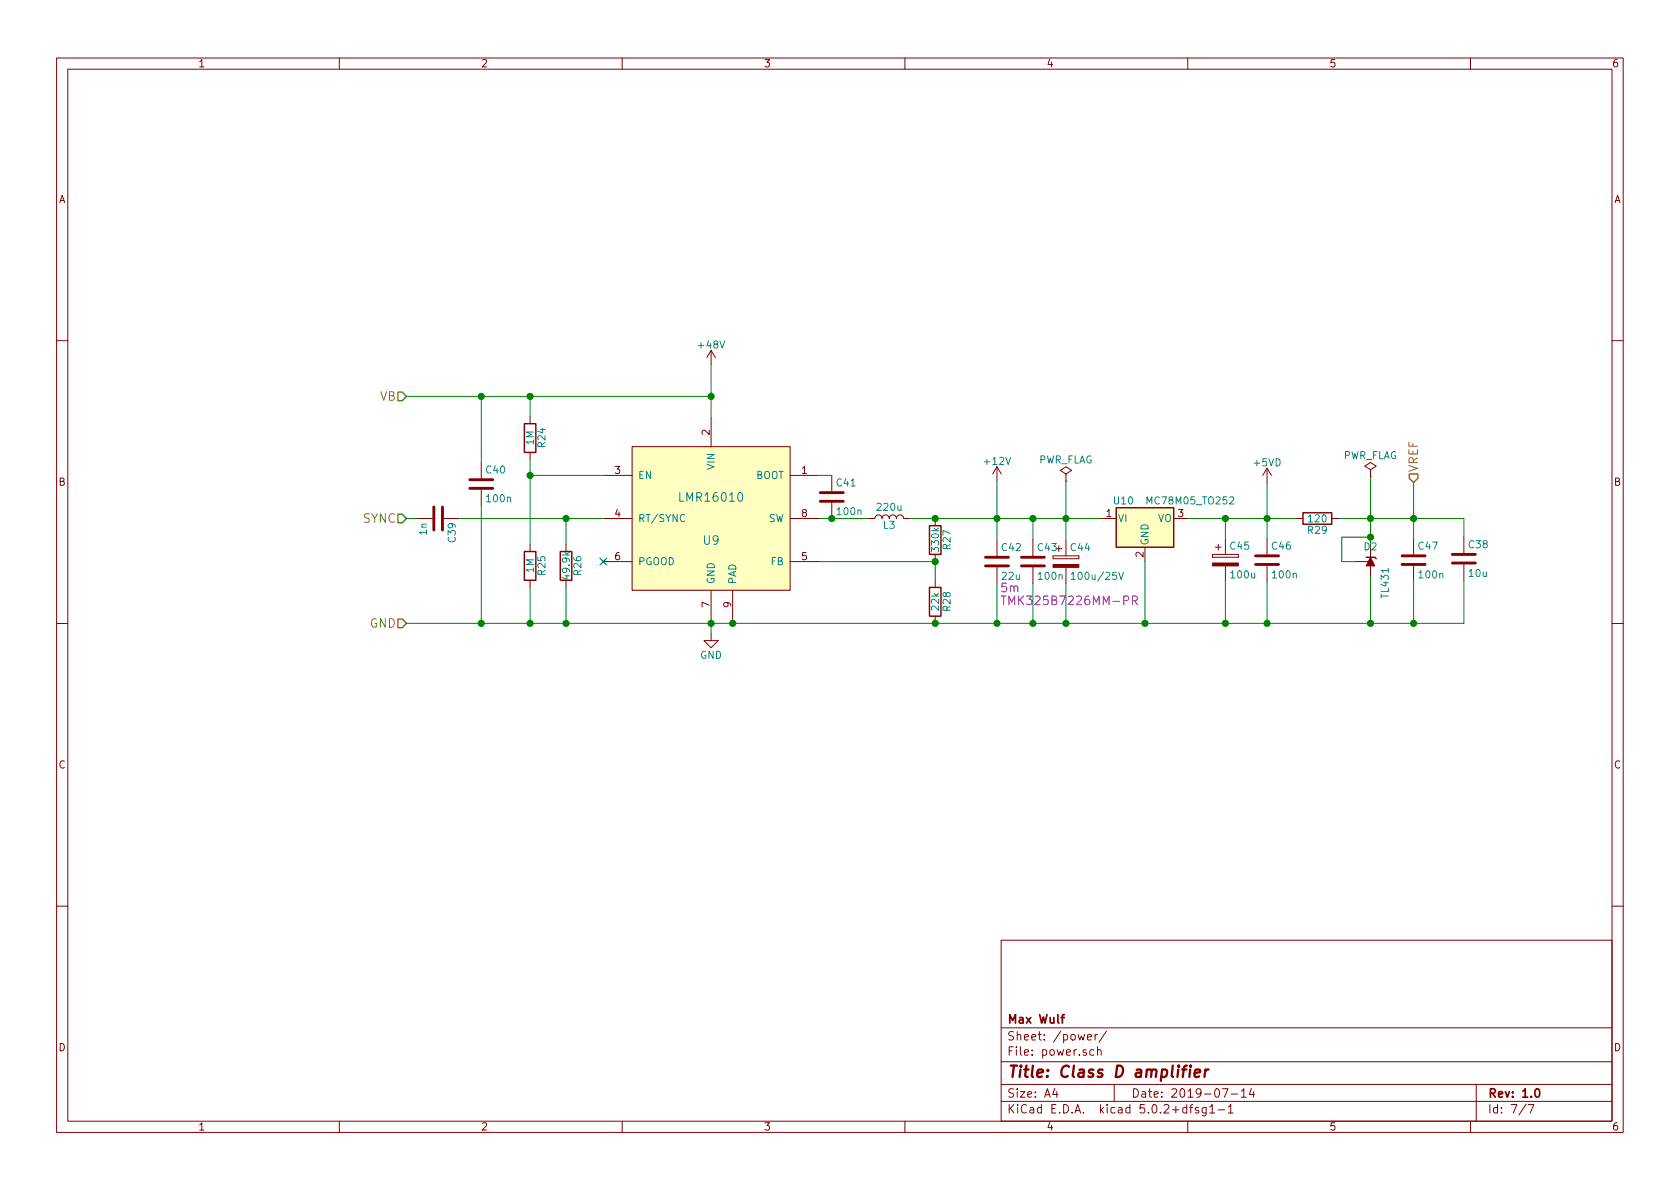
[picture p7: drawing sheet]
EESchema Schematic File Version 4
LIBS:classD-cache
EELAYER 26 0
EELAYER END
$Descr A4 11693 8268
encoding utf-8
Sheet 7 7
Title "Class D amplifier"
Date "2019-07-14"
Rev "1.0"
Comp "Max Wulf"
Comment1 ""
Comment2 ""
Comment3 ""
Comment4 ""
$EndDescr
$Comp
L lmr16010:LMR16010 U9
U 1 1
P 4950 3600
F 0 "U9" H 4950 3450 60  0000 C CNN
F 1 "LMR16010" H 4950 3750 60  0000 C CNN
F 2 "Package_SO:Texas_HTSOP-8-1EP_3.9x4.9mm_P1.27mm_EP2.95x4.9mm_Mask2.4x3.1mm_ThermalVias" H 4950 3600 60  0001 C CNN
F 3 "" H 4950 3600 60  0001 C CNN
	1    4950 3600
	1    0    0    -1  
$EndComp
$Comp
L classD-rescue:MC78M05_TO252-classD_0_6-rescue U10
U 1 1
P 7970 3600
F 0 "U10" H 7820 3725 50  0000 C CNN
F 1 "MC78M05_TO252" H 7970 3725 50  0000 L CNN
F 2 "Package_TO_SOT_SMD:TO-252-2" H 7970 3825 50  0001 C CIN
F 3 "" H 7970 3550 50  0001 C CNN
	1    7970 3600
	1    0    0    -1  
$EndComp
$Comp
L classD-rescue:C-classD_0_6-rescue C41
U 1 1
P 5790 3450
F 0 "C41" H 5815 3550 50  0000 L CNN
F 1 "100n" H 5815 3350 50  0000 L CNN
F 2 "Capacitor_SMD:C_0805_2012Metric_Pad1.15x1.40mm_HandSolder" H 5828 3300 50  0001 C CNN
F 3 "" H 5790 3450 50  0001 C CNN
	1    5790 3450
	1    0    0    -1  
$EndComp
$Comp
L classD-rescue:R-classD_0_6-rescue R28
U 1 1
P 6510 4180
F 0 "R28" V 6590 4180 50  0000 C CNN
F 1 "22k" V 6510 4180 50  0000 C CNN
F 2 "Resistor_SMD:R_0805_2012Metric_Pad1.15x1.40mm_HandSolder" V 6440 4180 50  0001 C CNN
F 3 "" H 6510 4180 50  0001 C CNN
	1    6510 4180
	1    0    0    -1  
$EndComp
$Comp
L classD-rescue:R-classD_0_6-rescue R27
U 1 1
P 6510 3750
F 0 "R27" V 6590 3750 50  0000 C CNN
F 1 "330k" V 6510 3750 50  0000 C CNN
F 2 "Resistor_SMD:R_0805_2012Metric_Pad1.15x1.40mm_HandSolder" V 6440 3750 50  0001 C CNN
F 3 "" H 6510 3750 50  0001 C CNN
	1    6510 3750
	1    0    0    -1  
$EndComp
$Comp
L classD-rescue:R-classD_0_6-rescue R24
U 1 1
P 3690 3040
F 0 "R24" V 3770 3040 50  0000 C CNN
F 1 "1M" V 3690 3040 50  0000 C CNN
F 2 "Resistor_SMD:R_0805_2012Metric_Pad1.15x1.40mm_HandSolder" V 3620 3040 50  0001 C CNN
F 3 "" H 3690 3040 50  0001 C CNN
	1    3690 3040
	1    0    0    -1  
$EndComp
$Comp
L classD-rescue:R-classD_0_6-rescue R25
U 1 1
P 3690 3930
F 0 "R25" V 3770 3930 50  0000 C CNN
F 1 "1M" V 3690 3930 50  0000 C CNN
F 2 "Resistor_SMD:R_0805_2012Metric_Pad1.15x1.40mm_HandSolder" V 3620 3930 50  0001 C CNN
F 3 "" H 3690 3930 50  0001 C CNN
	1    3690 3930
	1    0    0    -1  
$EndComp
$Comp
L classD-rescue:R-classD_0_6-rescue R26
U 1 1
P 3940 3930
F 0 "R26" V 4020 3930 50  0000 C CNN
F 1 "49.9k" V 3940 3930 50  0000 C CNN
F 2 "Resistor_SMD:R_0805_2012Metric_Pad1.15x1.40mm_HandSolder" V 3870 3930 50  0001 C CNN
F 3 "" H 3940 3930 50  0001 C CNN
	1    3940 3930
	1    0    0    -1  
$EndComp
$Comp
L power:GND #PWR063
U 1 1
P 4950 4400
F 0 "#PWR063" H 4950 4150 50  0001 C CNN
F 1 "GND" H 4950 4250 50  0000 C CNN
F 2 "" H 4950 4400 50  0001 C CNN
F 3 "" H 4950 4400 50  0001 C CNN
	1    4950 4400
	1    0    0    -1  
$EndComp
$Comp
L classD-rescue:L-classD_0_6-rescue L3
U 1 1
P 6190 3600
F 0 "L3" V 6140 3600 50  0000 C CNN
F 1 "220u" V 6265 3600 50  0000 C CNN
F 2 "Inductor_SMD:L_Taiyo-Yuden_NR-60xx_HandSoldering" H 6190 3600 50  0001 C CNN
F 3 "" H 6190 3600 50  0001 C CNN
	1    6190 3600
	0    -1   -1   0   
$EndComp
$Comp
L classD-rescue:C-classD_0_6-rescue C42
U 1 1
P 6940 3900
F 0 "C42" H 6965 4000 50  0000 L CNN
F 1 "22u" H 6965 3800 50  0000 L CNN
F 2 "Capacitor_SMD:C_1210_3225Metric_Pad1.42x2.65mm_HandSolder" H 6978 3750 50  0001 C CNN
F 3 "" H 6940 3900 50  0001 C CNN
F 4 "5m" H 6960 3720 60  0000 L CNN "ESR"
F 5 "TMK325B7226MM-PR" H 6960 3630 60  0000 L CNN "Type"
	1    6940 3900
	1    0    0    -1  
$EndComp
$Comp
L power:+12V #PWR064
U 1 1
P 6940 3340
F 0 "#PWR064" H 6940 3190 50  0001 C CNN
F 1 "+12V" H 6940 3480 50  0000 C CNN
F 2 "" H 6940 3340 50  0001 C CNN
F 3 "" H 6940 3340 50  0001 C CNN
	1    6940 3340
	1    0    0    -1  
$EndComp
$Comp
L classD-rescue:CP-classD_0_6-rescue C44
U 1 1
P 7420 3900
F 0 "C44" H 7445 4000 50  0000 L CNN
F 1 "100u/25V" H 7445 3800 50  0000 L CNN
F 2 "Capacitor_THT:CP_Radial_D8.0mm_P3.50mm" H 7458 3750 50  0001 C CNN
F 3 "" H 7420 3900 50  0001 C CNN
	1    7420 3900
	1    0    0    -1  
$EndComp
$Comp
L classD-rescue:C-classD_0_6-rescue C43
U 1 1
P 7190 3900
F 0 "C43" H 7215 4000 50  0000 L CNN
F 1 "100n" H 7215 3800 50  0000 L CNN
F 2 "Capacitor_SMD:C_0805_2012Metric_Pad1.15x1.40mm_HandSolder" H 7228 3750 50  0001 C CNN
F 3 "" H 7190 3900 50  0001 C CNN
	1    7190 3900
	1    0    0    -1  
$EndComp
$Comp
L classD-rescue:CP-classD_0_6-rescue C45
U 1 1
P 8530 3890
F 0 "C45" H 8555 3990 50  0000 L CNN
F 1 "100u" H 8555 3790 50  0000 L CNN
F 2 "Capacitor_THT:CP_Radial_D8.0mm_P3.50mm" H 8568 3740 50  0001 C CNN
F 3 "" H 8530 3890 50  0001 C CNN
	1    8530 3890
	1    0    0    -1  
$EndComp
$Comp
L classD-rescue:C-classD_0_6-rescue C46
U 1 1
P 8820 3890
F 0 "C46" H 8845 3990 50  0000 L CNN
F 1 "100n" H 8845 3790 50  0000 L CNN
F 2 "Capacitor_SMD:C_0805_2012Metric_Pad1.15x1.40mm_HandSolder" H 8858 3740 50  0001 C CNN
F 3 "" H 8820 3890 50  0001 C CNN
	1    8820 3890
	1    0    0    -1  
$EndComp
$Comp
L power:+5VD #PWR065
U 1 1
P 8820 3350
F 0 "#PWR065" H 8820 3200 50  0001 C CNN
F 1 "+5VD" H 8820 3490 50  0000 C CNN
F 2 "" H 8820 3350 50  0001 C CNN
F 3 "" H 8820 3350 50  0001 C CNN
	1    8820 3350
	1    0    0    -1  
$EndComp
$Comp
L power:+48V #PWR066
U 1 1
P 4950 2530
F 0 "#PWR066" H 4950 2380 50  0001 C CNN
F 1 "+48V" H 4950 2670 50  0000 C CNN
F 2 "" H 4950 2530 50  0001 C CNN
F 3 "" H 4950 2530 50  0001 C CNN
	1    4950 2530
	1    0    0    -1  
$EndComp
$Comp
L Reference_Voltage:TL431DBZ D2
U 1 1
P 9540 3900
F 0 "D2" V 9640 3900 50  0000 C CNN
F 1 "TL431" H 9390 3800 50  0000 C CNN
F 2 "Package_TO_SOT_SMD:SOT-23_Handsoldering" V 9540 3900 50  0001 C CNN
F 3 "" V 9540 3900 50  0001 C CNN
	1    9540 3900
	0    -1   -1   0   
$EndComp
$Comp
L classD-rescue:R-classD_0_6-rescue R29
U 1 1
P 9170 3600
F 0 "R29" V 9250 3600 50  0000 C CNN
F 1 "120" V 9170 3600 50  0000 C CNN
F 2 "Resistor_SMD:R_0805_2012Metric_Pad1.15x1.40mm_HandSolder" V 9100 3600 50  0001 C CNN
F 3 "" H 9170 3600 50  0001 C CNN
	1    9170 3600
	0    1    1    0   
$EndComp
Wire Wire Line
	3940 3600 3940 3780
Wire Wire Line
	3940 4330 3940 4080
Wire Wire Line
	4200 3300 3690 3300
Wire Wire Line
	3690 3190 3690 3300
Connection ~ 3690 3300
Wire Wire Line
	3690 4330 3690 4080
Connection ~ 3940 4330
Wire Wire Line
	4950 2530 4950 2750
Wire Wire Line
	2830 2750 3350 2750
Wire Wire Line
	3690 2750 3690 2890
Wire Wire Line
	5790 3300 5700 3300
Wire Wire Line
	5700 3600 5790 3600
Wire Wire Line
	4950 4300 4950 4330
Connection ~ 4950 4330
Wire Wire Line
	6510 3900 5700 3900
Wire Wire Line
	6340 3600 6510 3600
Connection ~ 5790 3600
Wire Wire Line
	6510 3900 6510 4030
Connection ~ 6510 3900
Connection ~ 6510 3600
Connection ~ 6510 4330
Connection ~ 6940 3600
Connection ~ 6940 4330
Wire Wire Line
	7970 4330 7970 3900
Wire Wire Line
	6940 3340 6940 3600
Connection ~ 7190 3600
Wire Wire Line
	7190 3750 7190 3600
Connection ~ 7420 3600
Wire Wire Line
	6940 4330 6940 4050
Connection ~ 7190 4330
Wire Wire Line
	7190 4330 7190 4050
Connection ~ 7420 4330
Wire Wire Line
	8270 3600 8530 3600
Wire Wire Line
	8820 3350 8820 3600
Connection ~ 8530 3600
Wire Wire Line
	8820 4330 8820 4040
Connection ~ 7970 4330
Wire Wire Line
	8530 4330 8530 4040
Connection ~ 8530 4330
Connection ~ 8820 3600
Wire Wire Line
	7420 4330 7420 4050
Wire Wire Line
	7420 3340 7420 3600
Connection ~ 4950 2750
Connection ~ 3690 2750
Connection ~ 3690 4330
Wire Wire Line
	9320 3600 9540 3600
Wire Wire Line
	9540 3310 9540 3600
Wire Wire Line
	9340 3730 9540 3730
Connection ~ 9540 3730
Connection ~ 8820 4330
$Comp
L classD-rescue:C-classD_0_6-rescue C47
U 1 1
P 9840 3890
F 0 "C47" H 9865 3990 50  0000 L CNN
F 1 "100n" H 9865 3790 50  0000 L CNN
F 2 "Capacitor_SMD:C_0805_2012Metric_Pad1.15x1.40mm_HandSolder" H 9878 3740 50  0001 C CNN
F 3 "" H 9840 3890 50  0001 C CNN
	1    9840 3890
	1    0    0    -1  
$EndComp
Wire Wire Line
	9840 3350 9840 3600
Connection ~ 9540 3600
Wire Wire Line
	9840 4330 9840 4040
Connection ~ 9540 4330
Connection ~ 9840 3600
Text HLabel 9840 3350 1    60   Input ~ 0
VREF
Wire Wire Line
	2830 4330 3350 4330
Text HLabel 2830 2750 0    60   Input ~ 0
VB
Text HLabel 2830 4330 0    60   Input ~ 0
GND
Connection ~ 3940 3600
Text HLabel 2830 3600 0    60   Input ~ 0
SYNC
$Comp
L classD-rescue:C-classD_0_6-rescue C39
U 1 1
P 3050 3600
F 0 "C39" H 3075 3700 50  0000 L CNN
F 1 "1n" H 3075 3500 50  0000 L CNN
F 2 "Capacitor_SMD:C_0805_2012Metric_Pad1.15x1.40mm_HandSolder" H 3088 3450 50  0001 C CNN
F 3 "" H 3050 3600 50  0001 C CNN
	1    3050 3600
	0    1    1    0   
$EndComp
Wire Wire Line
	2830 3600 2900 3600
Wire Wire Line
	3200 3600 3940 3600
$Comp
L classD-rescue:C-classD_0_6-rescue C40
U 1 1
P 3350 3360
F 0 "C40" H 3375 3460 50  0000 L CNN
F 1 "100n" H 3375 3260 50  0000 L CNN
F 2 "Capacitor_SMD:C_0805_2012Metric_Pad1.15x1.40mm_HandSolder" H 3388 3210 50  0001 C CNN
F 3 "" H 3350 3360 50  0001 C CNN
	1    3350 3360
	1    0    0    -1  
$EndComp
Wire Wire Line
	3350 3210 3350 2750
Connection ~ 3350 2750
Wire Wire Line
	3350 3510 3350 4330
Connection ~ 3350 4330
NoConn ~ 4200 3900
$Comp
L power:PWR_FLAG #FLG067
U 1 1
P 7420 3340
F 0 "#FLG067" H 7420 3415 50  0001 C CNN
F 1 "PWR_FLAG" H 7420 3490 50  0000 C CNN
F 2 "" H 7420 3340 50  0001 C CNN
F 3 "" H 7420 3340 50  0001 C CNN
	1    7420 3340
	1    0    0    -1  
$EndComp
$Comp
L power:PWR_FLAG #FLG068
U 1 1
P 9540 3310
F 0 "#FLG068" H 9540 3385 50  0001 C CNN
F 1 "PWR_FLAG" H 9540 3460 50  0000 C CNN
F 2 "" H 9540 3310 50  0001 C CNN
F 3 "" H 9540 3310 50  0001 C CNN
	1    9540 3310
	1    0    0    -1  
$EndComp
Wire Wire Line
	8530 3740 8530 3600
Wire Wire Line
	3690 3300 3690 3780
Wire Wire Line
	3940 4330 4950 4330
Wire Wire Line
	4950 4330 4950 4400
Wire Wire Line
	4950 4330 5100 4330
Wire Wire Line
	5790 3600 6040 3600
Wire Wire Line
	6510 3600 6940 3600
Wire Wire Line
	6510 4330 6940 4330
Wire Wire Line
	6940 3600 6940 3750
Wire Wire Line
	6940 3600 7190 3600
Wire Wire Line
	6940 4330 7190 4330
Wire Wire Line
	7190 3600 7420 3600
Wire Wire Line
	7420 3600 7420 3750
Wire Wire Line
	7420 3600 7670 3600
Wire Wire Line
	7190 4330 7420 4330
Wire Wire Line
	7420 4330 7970 4330
Wire Wire Line
	8530 3600 8820 3600
Wire Wire Line
	7970 4330 8530 4330
Wire Wire Line
	8530 4330 8820 4330
Wire Wire Line
	8820 3600 8820 3740
Wire Wire Line
	8820 3600 9020 3600
Wire Wire Line
	4950 2750 4950 2900
Wire Wire Line
	3690 2750 4950 2750
Wire Wire Line
	3690 4330 3940 4330
Wire Wire Line
	8820 4330 9540 4330
Wire Wire Line
	9540 3600 9840 3600
Wire Wire Line
	9540 3600 9540 3730
Wire Wire Line
	9540 4330 9840 4330
Wire Wire Line
	9840 3600 9840 3740
Wire Wire Line
	3940 3600 4200 3600
Wire Wire Line
	3350 2750 3690 2750
Wire Wire Line
	3350 4330 3690 4330
$Comp
L classD-rescue:C-classD_0_6-rescue C38
U 1 1
P 10190 3880
F 0 "C38" H 10215 3980 50  0000 L CNN
F 1 "10u" H 10215 3780 50  0000 L CNN
F 2 "Capacitor_SMD:C_0805_2012Metric_Pad1.15x1.40mm_HandSolder" H 10228 3730 50  0001 C CNN
F 3 "" H 10190 3880 50  0001 C CNN
	1    10190 3880
	1    0    0    -1  
$EndComp
Wire Wire Line
	10190 3730 10190 3600
Wire Wire Line
	10190 4030 10190 4330
Wire Wire Line
	10190 4330 9840 4330
Connection ~ 9840 4330
Wire Wire Line
	9840 3600 10190 3600
Wire Wire Line
	5100 4300 5100 4330
Connection ~ 5100 4330
Wire Wire Line
	5100 4330 6510 4330
Wire Wire Line
	9540 4000 9540 4330
Wire Wire Line
	9540 3730 9540 3800
Wire Wire Line
	9440 3900 9340 3900
Wire Wire Line
	9340 3730 9340 3900
$EndSCHEMATC
